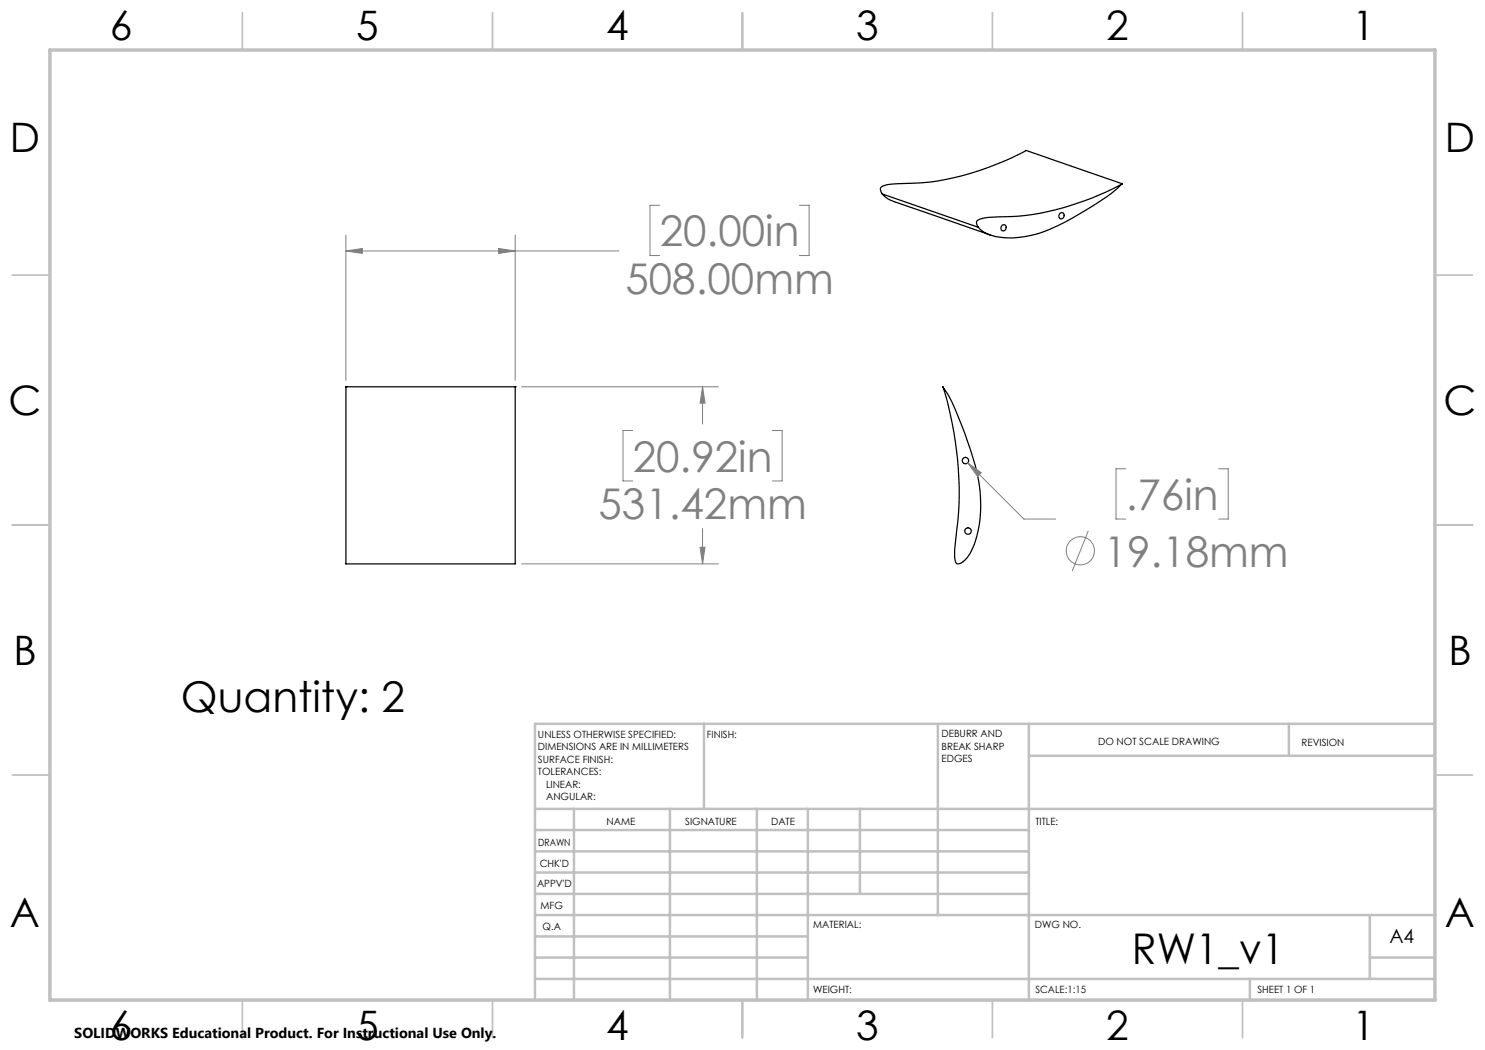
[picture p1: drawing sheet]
<svg xmlns="http://www.w3.org/2000/svg" width="297mm" height="210mm" viewBox="0 0 297 210" stroke-linecap="round" stroke-linejoin="round" font-family="sans-serif">
<g fill="none" stroke="#000" stroke-width=".25">
<path d="M176.5 38.8l1.2 1 1.1 .5 19.2 6.7M176.5 38.8l19.2 6.7M224.4 36.8l-19.2-6.7a55.3 55.3 0 0 1-21.1 6.5h-1.6a20.4 20.4 0 0 0-5.9 .6 .82 .82 0 0 0-.2 1.4l.1 .2M224.5 36.8a55.9 55.9 0 0 1-22.3 6.5l-4.1 .2a3.4 3.4 0 0 0-2.8 .8v.5l.4 .7M224.5 36.8a54 54 0 0 1-17.4 10.1 15.2 15.2 0 0 1-9.8-.2l-.9-.6-.7-.6M200.4 45.1a.59 .59 0 0 1 .9 .4 .59 .59 0 0 1-.8 .7 .66 .66 0 0 1-.1-1.1zM212 42.7a.57 .57 0 0 1 .8 .2 .57 .57 0 0 1-.3 .8 .57 .57 0 0 1-.7-.3 .57 .57 0 0 1 .2-.7zM69.2 77.4v35.4h33.8v-35.4M69.2 77.4h.1M69.2 77.4h33.8M103 77.4h.1M188.6 77.4a22.8 22.8 0 0 1 3.1 6.1 56.9 56.9 0 0 1 4.3 15 21.5 21.5 0 0 1-2.1 12.4 2.77 2.77 0 0 1-2.5 1.8h-.1a4.9 4.9 0 0 1-.3-3.3 70.6 70.6 0 0 0-2.4-32z"/>
<circle cx="193.1" cy="92.1" r=".64"/>
<circle cx="193.6" cy="106.2" r=".64"/>
</g>
<g fill="none" stroke="#808080" stroke-width=".2">
<path d="M69.2 50.2l3.3-.5v1zM69.2 47v29.1M69.2 50.2h54.6M99.7 49.7l3.3 .5-3.3 .5zM103 47v29.1M131.9 41.1h-1.9v10h1.9M159.9 41.1h1.9v10h-1.9M104.3 77.4h39.4M140.5 77.4l.5 3.2h-1zM140.5 77.4v7.4M126.5 86.1h-1.9v10.1h1.9M154.5 86.1h1.9v10.1h-1.9"/>
<path d="M193.5 92.6l2.8 1.9-.8 .8zM193.5 92.6l11.3 11.2h6.3M225.1 93.8h-1.9v10h1.9M243.7 93.8h1.9v10h-1.9M104.3 112.8h39.4M140 109.5h1l-.5 3.3zM140.5 105.7v7.1M217.7 106.1l-3.2 8.1"/>
<circle cx="216.1" cy="110.2" r="2.83"/>
</g>
<g fill="none" stroke="#c0c0c0" stroke-width=".35">
<path d="M48.5 2.5v7.5M98.5 2.5v7.5M148.5 2.5v7.5M198.5 2.5v7.5M248.5 2.5v7.5M2.5 55h7.5M287 55h7.5M2.5 105h7.5M287 105h7.5M2.5 155h7.5M287 155h7.5M48.5 200v7.5"/>
<path d="M98.5 200v7.5M148.5 200v7.5M198.5 200v7.5M248.5 200v7.5"/>
</g>
<g fill="none" stroke="#c0c0c0" stroke-width=".5">
<path d="M140.8 144.8v17M187.6 144.8v38.2M205.8 144.8v55.2M205.8 151.2h81.2M257.8 144.8v6.4M287 144.8h-180v55.2M107 161.8h180M107 178.8h98.8M107 174.5h98.8M107 170.3h98.8M107 166h98.8M114.8 161.8v38.2"/>
<path d="M134 161.8v38.2M151.4 161.8v38.2M161.6 161.8v38.2M172 161.8v17M107 195.8h180M107 191.5h54.6M107 187.3h54.6M107 183h180M250 195.8v4.2M274 191.5h13M274 183v12.8"/>
</g>
<path d="M10 10h277v190h-277z" fill="none" stroke="#c0c0c0" stroke-width=".7"/>
<path d="M69.2 50.2l3.3-.5v1zM99.7 49.7l3.3 .5-3.3 .5zM140 109.5h1l-.5 3.3zM140.5 77.4l.5 3.2h-1zM193.5 92.6l2 2.7 .8-.8z" fill="#808080"/>
<g font-size="8.5" fill="#808080">
<text x="131.9" y="49.3">20.00in</text>
<text x="125.1" y="58.8">508.00mm</text>
<text x="126.5" y="94.3">20.92in</text>
<text x="225.2" y="102">.76in</text>
<text x="119.7" y="103.8">531.42mm</text>
<text x="220.7" y="113.3">19.18mm</text>
</g>
<g font-size="8.5">
<text x="36.2" y="142.3">Quantity: 2</text>
<text x="226.4" y="192.7">RW1_v1</text>
</g>
<g font-size="8.1">
<text x="22" y="8">6</text>
<text x="71.2" y="8">5</text>
<text x="121.2" y="8">4</text>
<text x="171.2" y="8">3</text>
<text x="221.2" y="8">2</text>
<text x="270.5" y="8">1</text>
<text x="2" y="30.5">D</text>
<text x="289" y="30.5">D</text>
<text x="1.7" y="83">C</text>
<text x="288.7" y="83">C</text>
<text x="2.7" y="133">B</text>
<text x="289.7" y="133">B</text>
<text x="2" y="185.5">A</text>
<text x="289" y="185.5">A</text>
<text x="22" y="208">6</text>
<text x="71.2" y="208">5</text>
<text x="121.2" y="208">4</text>
<text x="171.2" y="208">3</text>
<text x="221.2" y="208">2</text>
<text x="270.5" y="208">1</text>
</g>
<text font-size="3.9" x="277.9" y="188.5">A4</text>
<text font-size="2.9" x="14.9" y="207.6">SOLIDWORKS Educational Product. For Instructional Use Only.</text>
<g font-size="2">
<text x="107.6" y="147.6">UNLESS OTHERWISE SPECIFIED:</text>
<text x="141.4" y="147.6">FINISH:</text>
<text x="188.3" y="147.5">DEBURR AND</text>
<text x="188.3" y="150">BREAK SHARP</text>
<text x="219.6" y="149">DO NOT SCALE DRAWING</text>
<text x="260.3" y="149.2">REVISION</text>
<text x="107.6" y="150.1">DIMENSIONS ARE IN MILLIMETERS</text>
<text x="107.6" y="152.6">SURFACE FINISH:</text>
<text x="107.6" y="155.1">TOLERANCES:</text>
<text x="188.3" y="152.5">EDGES</text>
<text x="109.2" y="157.6">LINEAR:</text>
<text x="109.2" y="160.1">ANGULAR:</text>
<text x="121.3" y="165">NAME</text>
<text x="137" y="164.9">SIGNATURE</text>
<text x="154.2" y="164.9">DATE</text>
<text x="207.1" y="164.9">TITLE:</text>
<text x="107.6" y="169.1">DRAWN</text>
<text x="107.9" y="173.3">CHK'D</text>
<text x="107.4" y="177.4">APPV'D</text>
<text x="108.1" y="181.8">MFG</text>
<text x="108.5" y="186">Q.A</text>
<text x="162.6" y="185.5">MATERIAL:</text>
<text x="207" y="185.5">DWG NO.</text>
<text x="162.6" y="198.5">WEIGHT:</text>
<text x="207.1" y="198.6">SCALE:1:15</text>
<text x="251.5" y="198.6">SHEET 1 OF 1</text>
</g>
</svg>
